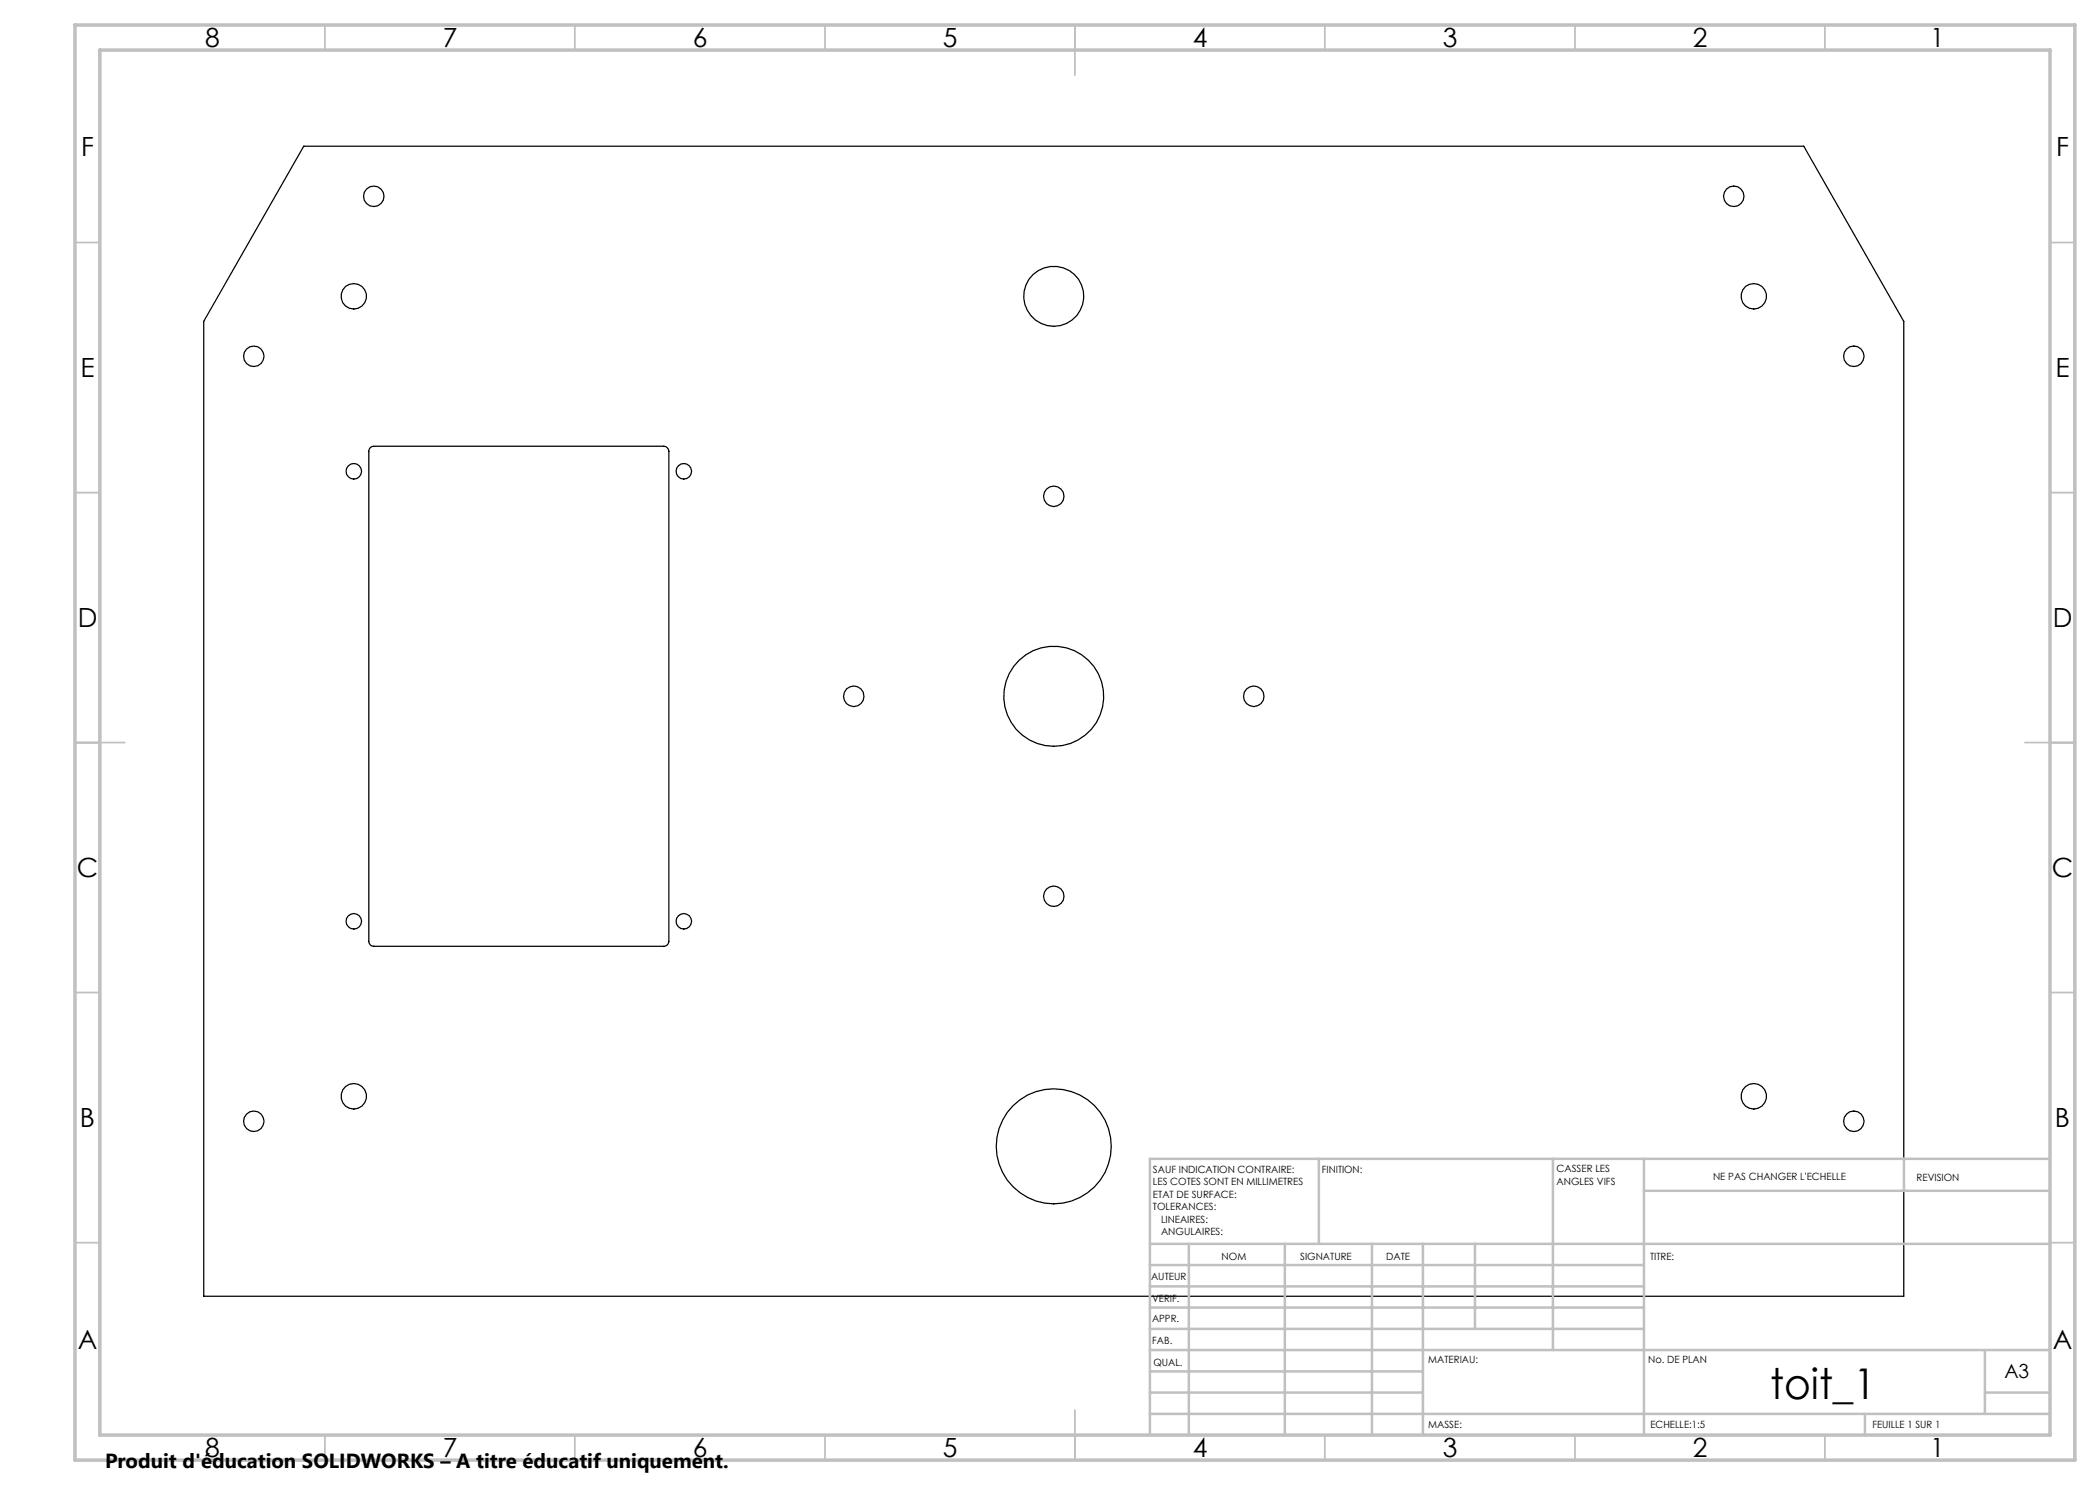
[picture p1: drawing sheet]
<svg xmlns="http://www.w3.org/2000/svg" width="420mm" height="297mm" viewBox="0 0 420 297" stroke-linecap="round" stroke-linejoin="round" font-family="sans-serif">
<g fill="none" stroke="#000" stroke-width=".25">
<path d="M60.7 29.2h300.1l20 35.1v195h-340.1v-195zM74.2 89.4l.6-.2h58a1.09 1.09 0 0 1 1 1.1v98a1.02 1.02 0 0 1-1 1h-58a.96 .96 0 0 1-1-1v-98.2z"/>
<circle cx="74.8" cy="39.3" r="2.05"/>
<circle cx="346.8" cy="39.3" r="2.04"/>
<circle cx="70.7" cy="59.3" r="2.54"/>
<circle cx="210.7" cy="59.3" r="6"/>
<circle cx="350.7" cy="59.3" r="2.54"/>
<circle cx="50.8" cy="71.3" r="2.04"/>
<circle cx="370.8" cy="71.3" r="2.05"/>
<circle cx="70.8" cy="94.3" r="1.54"/>
<circle cx="136.8" cy="94.3" r="1.54"/>
<circle cx="210.8" cy="99.3" r="2.05"/>
<circle cx="170.7" cy="139.3" r="2.06"/>
<circle cx="210.7" cy="139.3" r="10"/>
<circle cx="250.8" cy="139.3" r="2.06"/>
<circle cx="210.8" cy="179.2" r="2.05"/>
<circle cx="70.8" cy="184.3" r="1.54"/>
<circle cx="136.8" cy="184.3" r="1.54"/>
<circle cx="70.7" cy="219.3" r="2.55"/>
<circle cx="350.7" cy="219.3" r="2.55"/>
<circle cx="50.8" cy="224.3" r="2.04"/>
<circle cx="210.8" cy="229.3" r="11.5"/>
<circle cx="370.8" cy="224.3" r="2.05"/>
</g>
<g fill="none" stroke="#c0c0c0" stroke-width=".35">
<path d="M65 5v5M115 5v5M165 5v5M215 5v10M265 5v5M315 5v5M365 5v5M15 48.5h5M410 48.5h5M15 98.5h5M410 98.5h5M15 148.5h10"/>
<path d="M405 148.5h10M15 198.5h5M410 198.5h5M15 248.5h5M410 248.5h5M65 287v5M115 287v5M165 287v5M215 282v10M265 287v5M315 287v5M365 287v5"/>
</g>
<g fill="none" stroke="#c0c0c0" stroke-width=".5">
<path d="M263.8 231.8v17M310.6 231.8v38.2M328.8 231.8v55.2M328.8 238.2h81.2M380.8 231.8v6.4M410 231.8h-180v55.2M230 248.8h180M230 257.3h98.8M230 253h98.8M237.8 248.8v38.2M257 248.8v38.2M274.4 248.8v38.2"/>
<path d="M284.6 248.8v38.2M295 248.8v17M230 265.8h98.8M230 261.5h98.8M230 278.5h54.6M230 274.3h54.6M230 270h180M397 278.5h13M397 270v12.8M230 282.8h180M373 282.8v4.2"/>
</g>
<path d="M15 5h400v287h-400zM20 10h390v277h-390z" fill="none" stroke="#c0c0c0" stroke-width=".7"/>
<text font-size="8.5" x="354" y="279.7">toit_1</text>
<g font-size="5.3">
<text x="41" y="9.5">8</text>
<text x="88.5" y="9.5">7</text>
<text x="138.5" y="9.5">6</text>
<text x="188.5" y="9.5">5</text>
<text x="238.5" y="9.5">4</text>
<text x="288.5" y="9.5">3</text>
<text x="338.5" y="9.5">2</text>
<text x="386" y="9.5">1</text>
<text x="16.2" y="31.2">F</text>
<text x="411.2" y="31.2">F</text>
<text x="16.1" y="75.5">E</text>
<text x="411.1" y="75.5">E</text>
<text x="15.5" y="125.5">D</text>
<text x="410.5" y="125.5">D</text>
<text x="15.4" y="175.5">C</text>
<text x="410.4" y="175.5">C</text>
<text x="16" y="225.5">B</text>
<text x="411" y="225.5">B</text>
<text x="15.5" y="269.7">A</text>
<text x="410.5" y="269.7">A</text>
<text x="41" y="291.5">8</text>
<text x="88.5" y="291.5">7</text>
<text x="138.5" y="291.5">6</text>
<text x="188.5" y="291.5">5</text>
<text x="238.5" y="291.5">4</text>
<text x="288.5" y="291.5">3</text>
<text x="338.5" y="291.5">2</text>
<text x="386" y="291.5">1</text>
</g>
<text font-size="4.1" x="21" y="293.7">Produit d'éducation SOLIDWORKS – A titre éducatif uniquement.</text>
<text font-size="3.9" x="400.9" y="275.5">A3</text>
<g font-size="2">
<text x="230.6" y="234.6">SAUF INDICATION CONTRAIRE:</text>
<text x="230.6" y="237.1">LES COTES SONT EN MILLIMETRES</text>
<text x="230.6" y="239.6">ETAT DE SURFACE:</text>
<text x="264.4" y="234.6">FINITION:</text>
<text x="311.3" y="234.5">CASSER LES</text>
<text x="311.3" y="237">ANGLES VIFS</text>
<text x="342.6" y="236">NE PAS CHANGER L'ECHELLE</text>
<text x="383.3" y="236.2">REVISION</text>
<text x="230.6" y="242.1">TOLERANCES:</text>
<text x="232.2" y="244.6">LINEAIRES:</text>
<text x="232.2" y="247.1">ANGULAIRES:</text>
<text x="244.3" y="252">NOM</text>
<text x="260" y="251.9">SIGNATURE</text>
<text x="277.2" y="251.9">DATE</text>
<text x="330" y="251.9">TITRE:</text>
<text x="230.2" y="256.1">AUTEUR</text>
<text x="230.4" y="260.3">VERIF.</text>
<text x="230.4" y="264.4">APPR.</text>
<text x="230.5" y="268.8">FAB.</text>
<text x="230.7" y="273.1">QUAL.</text>
<text x="285.7" y="272.5">MATERIAU:</text>
<text x="329.6" y="272.5">No. DE PLAN</text>
<text x="285.6" y="285.5">MASSE:</text>
<text x="330.1" y="285.6">ECHELLE:1:5</text>
<text x="374.5" y="285.6">FEUILLE 1 SUR 1</text>
</g>
</svg>
